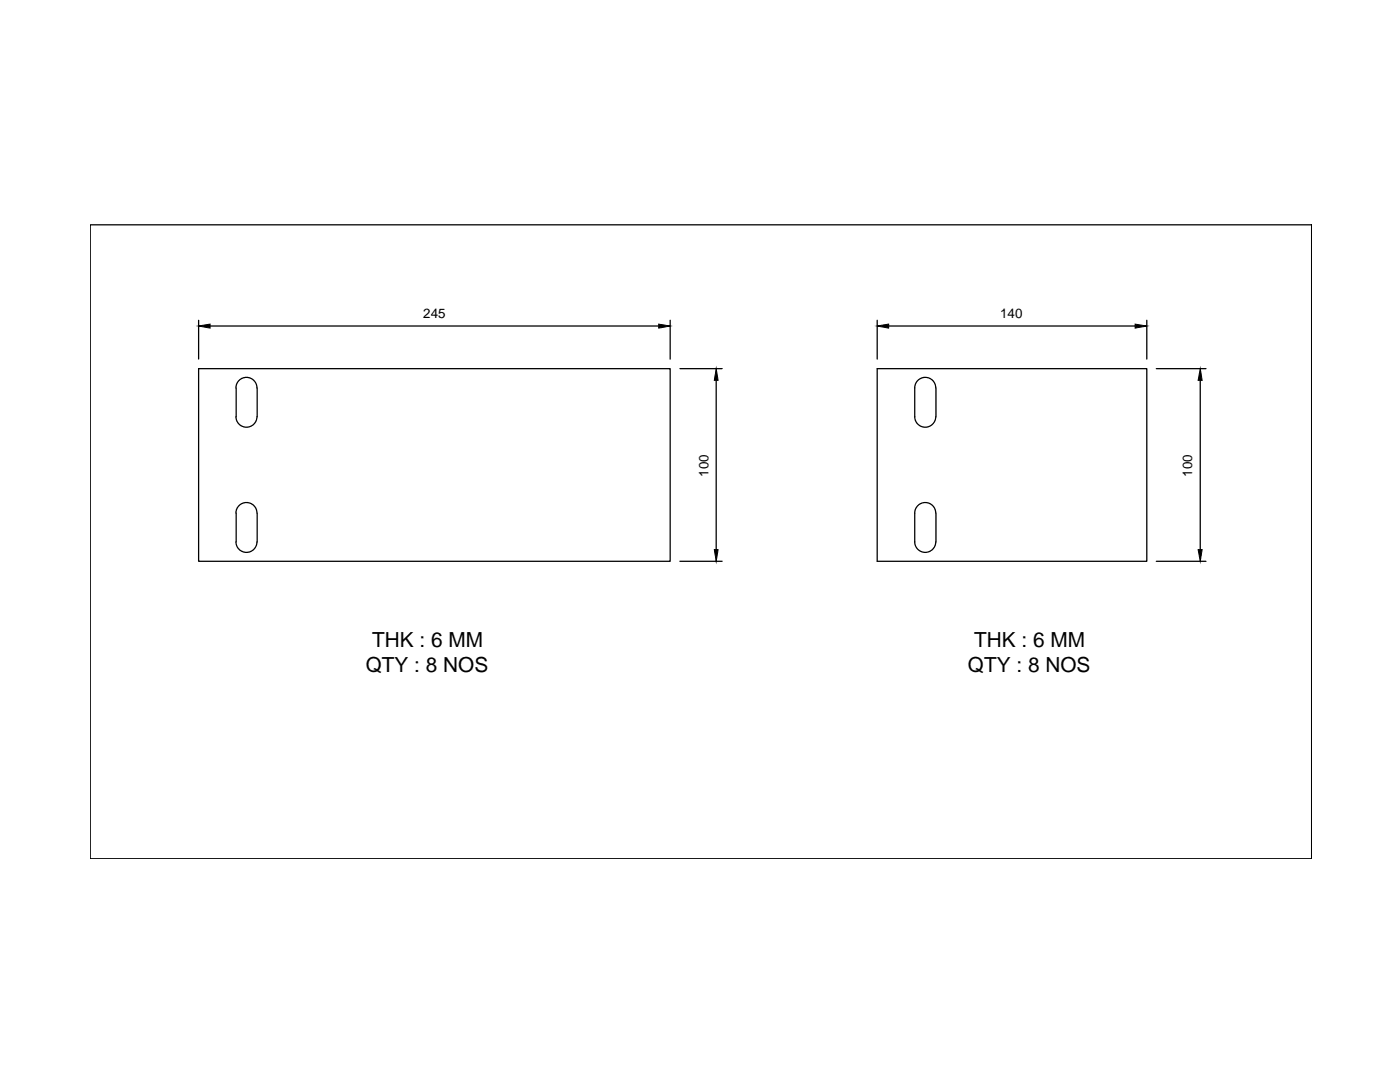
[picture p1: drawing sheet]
<svg xmlns="http://www.w3.org/2000/svg" width="279mm" height="216mm" viewBox="0 0 279 216" stroke-linecap="round" stroke-linejoin="round" font-family="sans-serif">
<!-- layer: 0 -->
<g fill="none" stroke="#000" stroke-width=".25">
<path d="M18 44.9h243.8v126.5h-243.8zM39.6 73.6h94.1v38.4h-94.1zM39.6 63.9v7.8M41.9 65.1h89.6M47.1 77.4v5.8M51.3 77.4a2.1 2.1 0 0 0-2.1-2.1 2.1 2.1 0 0 0-2.1 2.1M51.3 77.4v5.8M133.7 63.9v7.8M135.7 73.6h8.4M142.9 75.9v33.8M175.1 73.6h53.8v38.4h-53.8zM175.1 63.9v7.8"/>
<path d="M177.3 65.1h49.2M182.6 77.4v5.7a2.1 2.1 0 0 0 2.1 2.1 2.1 2.1 0 0 0 2-2.1M186.7 77.4a2.1 2.1 0 0 0-2-2.1 2.1 2.1 0 0 0-2.1 2.1M186.8 77.4v5.8M228.9 63.9v7.8M230.8 73.6h9.9M239.5 75.9v33.8M47.1 83.1a2.1 2.1 0 0 0 2.1 2.1 2.1 2.1 0 0 0 2.1-2.1M47.1 108.1a2.1 2.1 0 0 0 2.1 2.1 2.1 2.1 0 0 0 2.1-2.1M47.1 102.4v5.7M51.3 102.4a2.1 2.1 0 0 0-2.1-2.1 2.1 2.1 0 0 0-2.1 2.1M51.3 102.4v5.7"/>
<path d="M135.7 112h8.4M182.6 108.1a2.1 2.1 0 0 0 2.1 2.1 2.1 2.1 0 0 0 2-2.1M186.7 102.4a2.1 2.1 0 0 0-2-2.1 2.1 2.1 0 0 0-2.1 2.1v5.7M186.8 102.4v5.7M230.8 112h9.9"/>
</g>
<path d="M39.6 65.1l2.3-.4v.8zM131.5 64.7l2.2 .4-2.2 .4zM142.9 73.6l.4 2.3h-.7zM175.1 65.1l2.2-.4v.8zM226.5 64.7l2.4 .4-2.4 .4zM239.5 73.6l.4 2.3h-.8zM142.6 109.7h.7l-.4 2.3zM239.1 109.7h.8l-.4 2.3z" fill="#000" stroke="#000" stroke-width=".2"/>
<g font-size="4.1">
<text x="74.3" y="129.1">THK : 6 MM</text>
<text x="194.4" y="129.1">THK : 6 MM</text>
<text x="73" y="134.2">QTY : 8 NOS</text>
<text x="193.2" y="134.2">QTY : 8 NOS</text>
</g>
<g font-size="2.7">
<text x="84.5" y="63.5">245</text>
<text x="199.6" y="63.5">140</text>
<text x="141.4" y="95.1" transform="rotate(-90 141.4 95.1)">100</text>
<text x="237.9" y="95.1" transform="rotate(-90 237.9 95.1)">100</text>
</g>
</svg>
